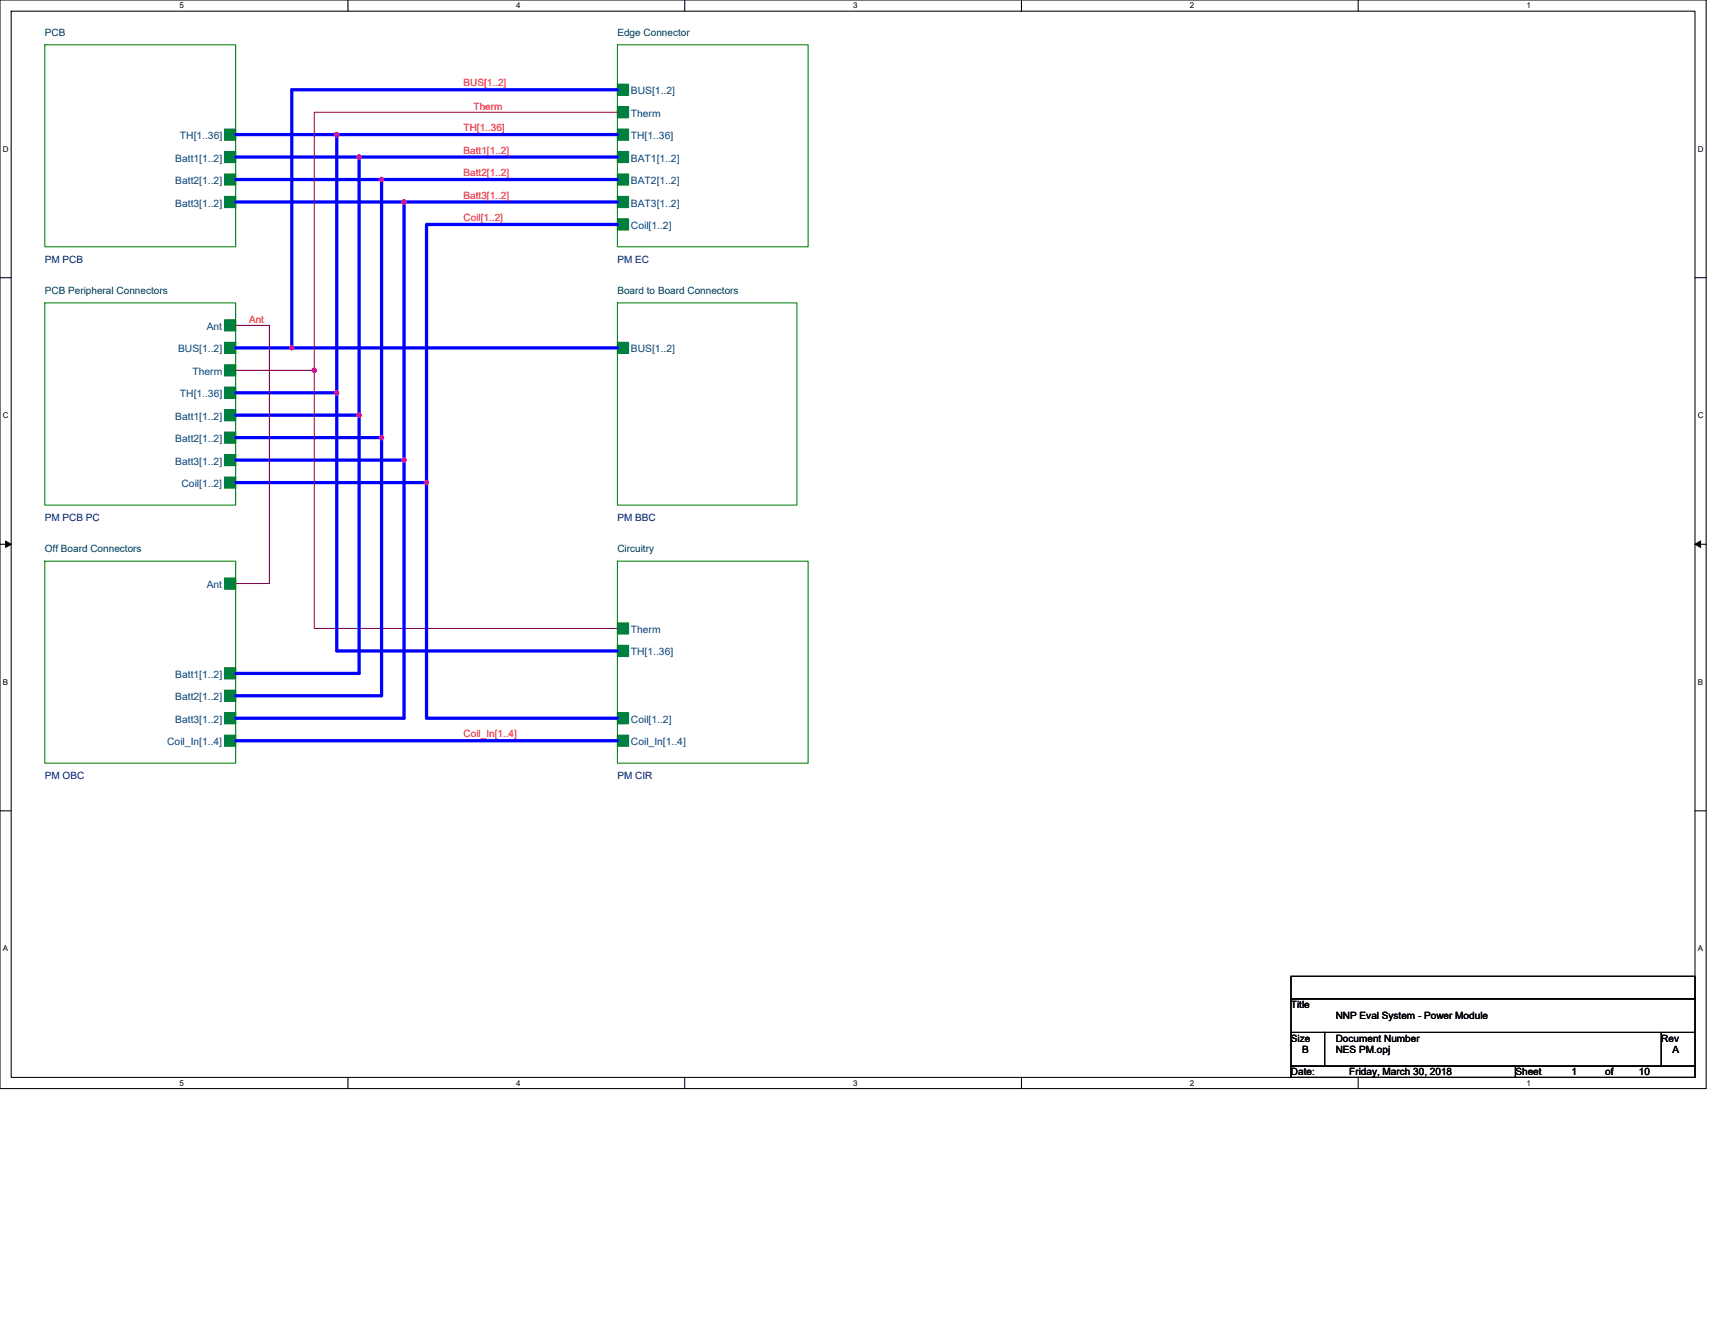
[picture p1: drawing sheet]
<svg xmlns="http://www.w3.org/2000/svg" width="279mm" height="216mm" viewBox="0 0 279 216" stroke-linecap="round" stroke-linejoin="round" font-family="sans-serif">
<path d="M0 0h278v177.4h-278zM1.8 1.8h274.3v173.8h-274.3z" fill="none" stroke="#000" stroke-width=".17"/>
<g fill="#fff">
<path d="M29.3 .2h.7v1.5h-.7z"/>
<path d="M29.3 175.7h.7v1.5h-.7z"/>
</g>
<path d="M56.7 0v1.8M56.7 175.6v1.8" fill="none" stroke="#000" stroke-width=".17"/>
<g fill="#fff">
<path d="M84.1 .2h.7v1.5h-.7z"/>
<path d="M84.1 175.7h.7v1.5h-.7z"/>
</g>
<path d="M111.5 0v1.8M111.5 175.6v1.8" fill="none" stroke="#000" stroke-width=".17"/>
<g fill="#fff">
<path d="M139 .2h.7v1.5h-.7z"/>
<path d="M139 175.7h.7v1.5h-.7z"/>
</g>
<path d="M166.4 0v1.8M166.4 175.6v1.8" fill="none" stroke="#000" stroke-width=".17"/>
<g fill="#fff">
<path d="M193.8 .2h.8v1.5h-.8z"/>
<path d="M193.8 175.7h.8v1.5h-.8z"/>
</g>
<path d="M221.3 0v1.8M221.3 175.6v1.8" fill="none" stroke="#000" stroke-width=".17"/>
<g fill="#fff">
<path d="M248.7 .2h.7v1.5h-.7z"/>
<path d="M248.7 175.7h.7v1.5h-.7z"/>
<path d="M.5 23.5h.9v1.5h-.9z"/>
<path d="M276.6 23.5h1v1.5h-1z"/>
<path d="M.5 67h.9v1.4h-.9z"/>
<path d="M276.6 67h1v1.4h-1z"/>
</g>
<path d="M0 45.3h1.8M276.1 45.3h1.9" fill="none" stroke="#000" stroke-width=".17"/>
<g fill="#fff">
<path d="M.5 110.4h.8v1.5h-.8z"/>
<path d="M276.6 110.4h.9v1.5h-.9z"/>
</g>
<path d="M0 88.7h1.8M276.1 88.7h1.9" fill="none" stroke="#000" stroke-width=".17"/>
<path d="M.9 88.2l.9 .5-.9 .5zM276.1 88.7l1-.5v1z" fill="#000" stroke="#000" stroke-width=".16"/>
<g fill="#fff">
<path d="M.5 153.8h.8v1.5h-.8z"/>
<path d="M276.6 153.8h.9v1.5h-.9z"/>
</g>
<path d="M0 132.1h1.8M276.1 132.1h1.9M210.3 159.1h65.8v3.7h-65.8zM210.3 162.8h65.8v5.4h-65.8zM210.3 168.2h5.5v5.5h-5.5zM210.3 173.7h36.6v1.9h-36.6zM215.8 168.2h54.9v5.5h-54.9zM246.9 173.7h29.2v1.9h-29.2zM270.7 168.2h5.4v5.5h-5.4z" fill="none" stroke="#000" stroke-width=".17"/>
<g fill="#008040" stroke="#008040" stroke-width=".17">
<path d="M36.6 21h1.8v1.9h-1.8z" fill-rule="evenodd"/>
<path d="M36.6 24.7h1.8v1.8h-1.8z" fill-rule="evenodd"/>
<path d="M36.6 28.3h1.8v1.9h-1.8z" fill-rule="evenodd"/>
<path d="M36.6 32h1.8v1.8h-1.8z" fill-rule="evenodd"/>
<path d="M100.6 13.7h1.8v1.8h-1.8z" fill-rule="evenodd"/>
<path d="M100.6 17.4h1.8v1.8h-1.8z" fill-rule="evenodd"/>
<path d="M100.6 21h1.8v1.9h-1.8z" fill-rule="evenodd"/>
<path d="M100.6 24.7h1.8v1.8h-1.8z" fill-rule="evenodd"/>
<path d="M100.6 28.3h1.8v1.9h-1.8z" fill-rule="evenodd"/>
<path d="M100.6 32h1.8v1.8h-1.8z" fill-rule="evenodd"/>
<path d="M100.6 35.6h1.8v1.9h-1.8z" fill-rule="evenodd"/>
<path d="M100.6 55.8h1.8v1.8h-1.8z" fill-rule="evenodd"/>
<path d="M100.6 105.2h1.8v1.8h-1.8z" fill-rule="evenodd"/>
<path d="M100.6 101.5h1.8v1.8h-1.8z" fill-rule="evenodd"/>
<path d="M100.6 119.8h1.8v1.8h-1.8z" fill-rule="evenodd"/>
<path d="M100.6 116.1h1.8v1.8h-1.8z" fill-rule="evenodd"/>
<path d="M36.6 55.8h1.8v1.8h-1.8z" fill-rule="evenodd"/>
<path d="M36.6 52.1h1.8v1.8h-1.8z" fill-rule="evenodd"/>
<path d="M36.6 70.4h1.8v1.8h-1.8z" fill-rule="evenodd"/>
<path d="M36.6 74.1h1.8v1.8h-1.8z" fill-rule="evenodd"/>
<path d="M36.6 77.7h1.8v1.8h-1.8z" fill-rule="evenodd"/>
<path d="M36.6 63.1h1.8v1.8h-1.8z" fill-rule="evenodd"/>
<path d="M36.6 59.4h1.8v1.9h-1.8z" fill-rule="evenodd"/>
<path d="M36.6 66.7h1.8v1.9h-1.8z" fill-rule="evenodd"/>
<path d="M36.6 108.8h1.8v1.8h-1.8z" fill-rule="evenodd"/>
<path d="M36.6 112.5h1.8v1.8h-1.8z" fill-rule="evenodd"/>
<path d="M36.6 116.1h1.8v1.8h-1.8z" fill-rule="evenodd"/>
<path d="M36.6 119.8h1.8v1.8h-1.8z" fill-rule="evenodd"/>
<path d="M36.6 94.2h1.8v1.8h-1.8z" fill-rule="evenodd"/>
</g>
<path d="M7.3 7.3h31.1v32.9h-31.1zM100.6 7.3h31.1v32.9h-31.1zM7.3 49.4h31.1v32.9h-31.1zM100.6 49.4h29.2v32.9h-29.2zM7.3 91.4h31.1v33h-31.1zM100.6 91.4h31.1v33h-31.1z" fill="none" stroke="#008000" stroke-width=".17"/>
<g fill="none" stroke="#00f" stroke-width=".53">
<path d="M100.6 14.6h-53.1v42.1M38.4 21.9h16.5M38.4 25.6h20.1M38.4 29.3h23.8M38.4 32.9h27.4M58.5 25.6h42.1M58.5 25.6v42h-20.1M100.6 21.9h-45.7v42.1h-16.5M100.6 29.3h-38.4v42h-23.8M100.6 32.9h-34.8v42.1h-27.4M100.6 36.6h-31.1v42h-31.1M38.4 56.7h9.1"/>
<path d="M47.5 56.7h53.1M54.9 64v42.1h45.7M58.5 67.6v42.1h-20.1M62.2 71.3v42.1h-23.8M65.8 75v42h-27.4M69.5 78.6v38.4h31.1M38.4 120.7h62.2"/>
</g>
<path d="M100.6 18.3h-49.4v42h-12.8M38.4 53h5.5v42.1h-5.5M51.2 60.3v42.1h49.4" fill="none" stroke="#800040" stroke-width=".17"/>
<g fill="#f0f" stroke="#f0f" stroke-width=".17">
<circle cx="47.5" cy="56.7" r=".35"/>
<circle cx="54.8" cy="21.9" r=".36"/>
<circle cx="58.5" cy="25.6" r=".36"/>
<circle cx="62.2" cy="29.2" r=".35"/>
<circle cx="65.8" cy="32.9" r=".35"/>
<circle cx="51.2" cy="60.3" r=".35"/>
<circle cx="58.5" cy="67.6" r=".36"/>
<circle cx="62.2" cy="71.3" r=".35"/>
<circle cx="65.8" cy="75" r=".35"/>
<circle cx="54.8" cy="64" r=".36"/>
<circle cx="69.5" cy="78.6" r=".35"/>
</g>
<g font-size="1.7" fill="#004080">
<text x="102.8" y="15.4">BUS[1..2]</text>
<text x="29.3" y="22.7">TH[1..36]</text>
<text x="102.8" y="19">Therm</text>
<text x="102.8" y="22.7">TH[1..36]</text>
<text x="28.6" y="26.3">Batt1[1..2]</text>
<text x="28.6" y="30">Batt2[1..2]</text>
<text x="102.8" y="26.3">BAT1[1..2]</text>
<text x="102.8" y="30">BAT2[1..2]</text>
<text x="28.6" y="33.7">Batt3[1..2]</text>
<text x="102.8" y="33.7">BAT3[1..2]</text>
<text x="102.8" y="37.3">Coil[1..2]</text>
<text x="33.7" y="53.8">Ant</text>
<text x="29" y="57.4">BUS[1..2]</text>
<text x="102.8" y="57.4">BUS[1..2]</text>
<text x="29.3" y="64.7">TH[1..36]</text>
<text x="31.4" y="61.1">Therm</text>
<text x="28.6" y="68.4">Batt1[1..2]</text>
<text x="28.6" y="72.1">Batt2[1..2]</text>
<text x="28.6" y="75.7">Batt3[1..2]</text>
<text x="29.6" y="79.4">Coil[1..2]</text>
<text x="33.7" y="95.8">Ant</text>
<text x="102.8" y="106.8">TH[1..36]</text>
<text x="102.8" y="103.1">Therm</text>
<text x="28.6" y="110.5">Batt1[1..2]</text>
<text x="28.6" y="114.1">Batt2[1..2]</text>
<text x="28.6" y="117.8">Batt3[1..2]</text>
<text x="102.8" y="117.8">Coil[1..2]</text>
<text x="27.2" y="121.4">Coil_In[1..4]</text>
<text x="102.8" y="121.4">Coil_In[1..4]</text>
</g>
<g font-size="1.6" fill="#004040">
<text x="7.3" y="5.9">PCB</text>
<text x="100.6" y="5.9">Edge Connector</text>
<text x="7.3" y="47.9">PCB Peripheral Connectors</text>
<text x="100.6" y="47.9">Board to Board Connectors</text>
<text x="7.3" y="90">Off Board Connectors</text>
<text x="100.6" y="90">Circuitry</text>
</g>
<g font-size="1.6" fill="#f00">
<text x="75.5" y="14.1">BUS[1..2]</text>
<text x="77.2" y="17.9">Therm</text>
<text x="75.5" y="21.4">TH[1..36]</text>
<text x="75.5" y="25">Batt1[1..2]</text>
<text x="75.5" y="28.7">Batt2[1..2]</text>
<text x="75.5" y="32.4">Batt3[1..2]</text>
<text x="75.5" y="36">Coil[1..2]</text>
<text x="40.6" y="52.7">Ant</text>
<text x="75.5" y="120">Coil_In[1..4]</text>
</g>
<g font-size="1.6" fill="#000080">
<text x="7.3" y="42.8">PM PCB</text>
<text x="100.6" y="42.8">PM EC</text>
<text x="7.3" y="84.9">PM PCB PC</text>
<text x="100.6" y="84.9">PM BBC</text>
<text x="7.3" y="126.9">PM OBC</text>
<text x="100.6" y="126.9">PM CIR</text>
</g>
<g font-size="1.6">
<text x="210.3" y="164.2">Title</text>
<text x="217.6" y="166.1">NNP Eval System - Power Module</text>
<text x="210.3" y="169.7">Size</text>
<text x="212.1" y="171.6">B</text>
<text x="217.6" y="169.7">Document Number</text>
<text x="217.6" y="171.6">NES PM.opj</text>
<text x="270.7" y="169.7">Rev</text>
<text x="272.5" y="171.6">A</text>
<text x="210.3" y="175.2">Date:</text>
<text x="219.8" y="175.2">Friday, March 30, 2018</text>
<text x="246.9" y="175.2">Sheet</text>
<text x="256" y="175.2">1</text>
<text x="261.5" y="175.2">of</text>
<text x="267" y="175.2">10</text>
</g>
<g font-size="1.3">
<text x="29.3" y="1.4">5</text>
<text x="84.1" y="1.4">4</text>
<text x="139" y="1.4">3</text>
<text x="193.8" y="1.4">2</text>
<text x="248.7" y="1.4">1</text>
<text x=".5" y="24.7">D</text>
<text x="276.6" y="24.7">D</text>
<text x=".5" y="68.2">C</text>
<text x="276.6" y="68.2">C</text>
<text x=".5" y="111.6">B</text>
<text x="276.6" y="111.6">B</text>
<text x=".5" y="155">A</text>
<text x="276.6" y="155">A</text>
<text x="29.3" y="176.9">5</text>
<text x="84.1" y="176.9">4</text>
<text x="139" y="176.9">3</text>
<text x="193.8" y="176.9">2</text>
<text x="248.7" y="176.9">1</text>
</g>
</svg>
